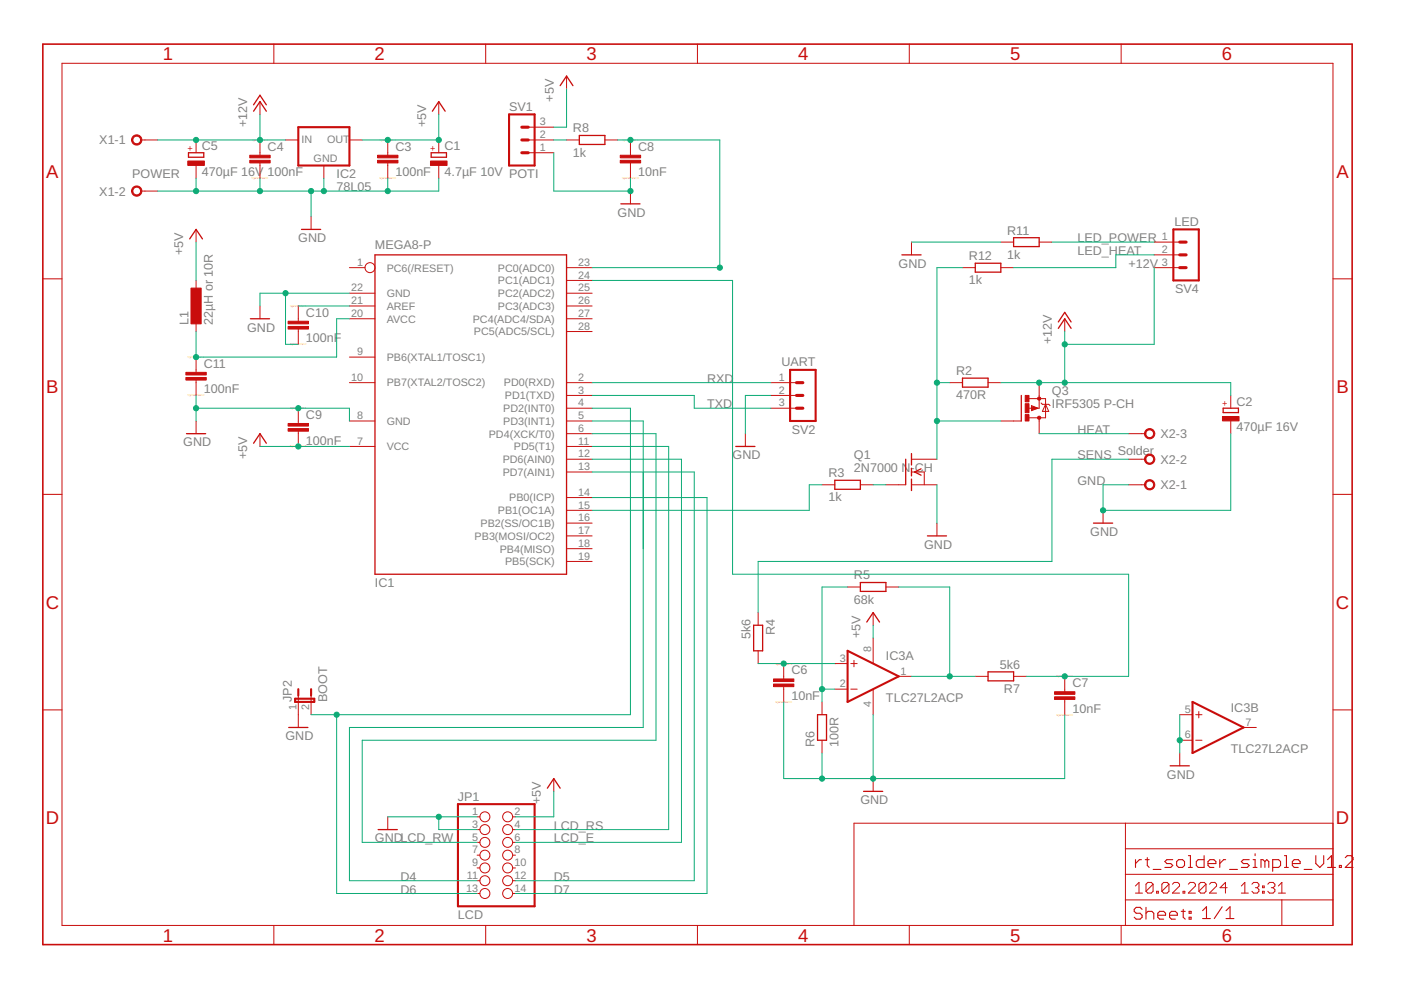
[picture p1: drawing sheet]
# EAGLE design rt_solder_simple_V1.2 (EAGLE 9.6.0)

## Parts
C1  4.7µF 10V  CPOL-EUE2.5-6  [E2,5-6]
C2  470µF 16V  CPOL-EUE3.5-10  [E3,5-10]
C3  100nF  C-EU050-035X075  [C050-035X075]
C4  100nF  C-EU050-035X075  [C050-035X075]
C5  470µF 16V  CPOL-EUE3.5-10  [E3,5-10]
C6  10nF  C-EU050-035X075  [C050-035X075]
C7  10nF  C-EU050-035X075  [C050-035X075]
C8  10nF  C-EU050-035X075  [C050-035X075]
C9  100nF  C-EU050-035X075  [C050-035X075]
C10  100nF  C-EU050-035X075  [C050-035X075]
C11  100nF  C-EU050-035X075  [C050-035X075]
IC1  MEGA8-P  [DIL28-3]
IC2  78L05  78XXS  [78XXS]
IC3  TLC27L2ACP  [DIL08]
JP1  LCD  PINHD-2X7  [2X07]
JP2  BOOT  JP1E  [JP1]
L1  22µH or 10R  L-EU0207/10  [0207/10]
Q1  2N7000 N-CH  VN2222KM  [TO237]
Q3  IRF5305 P-CH  IRF9530  [TO220BV]
R2  470R  R-EU_0207/10  [0207/10]
R3  1k  R-EU_0207/10  [0207/10]
R4  5k6  R-EU_0207/10  [0207/10]
R5  68k  R-EU_0207/10  [0207/10]
R6  100R  R-EU_0207/10  [0207/10]
R7  5k6  R-EU_0207/10  [0207/10]
R8  1k  R-EU_0207/10  [0207/10]
R11  1k  R-EU_0207/10  [0207/10]
R12  1k  R-EU_0207/10  [0207/10]
SV1  POTI  MA03-1  [MA03-1]
SV2  UART  MA03-1  [MA03-1]
SV4  LED  MA03-1  [MA03-1]
X1  POWER  W237-02P  [W237-132]
X2  Solder  W237-3E  [W237-3E]

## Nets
+5V: C1.+ C3.1 C9.2 IC1.7(VCC) IC2.OUT IC3.8(C:VDD) JP1.2 L1.1 SV1.3
+12V: C2.+ C4.1 C5.+ IC2.IN Q3.S R2.2 SV4.3 X1.1
ADC0_POT: C8.1 IC1.23(PC0(ADC0)) R8.2
ADC1_TEMP_SENS: C7.1 IC1.24(PC1(ADC1)) R7.1
ADC2_BATT: IC1.25(PC2(ADC2))
D4: IC1.5(PD3(INT1)) JP1.11
D5: IC1.13(PD7(AIN1)) JP1.12
D6: IC1.4(PD2(INT0)) JP1.13 JP2.2
D7: IC1.14(PB0(ICP)) JP1.14
GND: C1.- C2.- C3.2 C4.2 C5.- C6.2 C7.2 C8.2 C9.1 C10.2 C11.2 IC1.8(GND) IC1.22(GND) IC2.GND IC3.4(C:GND) IC3.5(B:+IN) IC3.6(B:-IN) JP1.1 JP1.3 JP2.1 Q1.3(S) R6.1 R11.1 SV1.1 SV2.2 X1.2 X2.1
HEAT: Q3.D X2.3
LCD_E: IC1.12(PD6(AIN0)) JP1.6
LCD_RS: IC1.11(PD5(T1)) JP1.4
LCD_RW: IC1.6(PD4(XCK/T0)) JP1.5
LED_HEAT: R12.2 SV4.2
LED_POWER: R11.2 SV4.1
N$3: Q1.1(D) Q3.G R2.1 R12.1
N$4: Q1.2(G) R3.2
N$5: C6.1 IC3.3(A:+IN) R4.2
N$6: IC3.2(A:-IN) R5.1 R6.2
N$8: IC3.1(A:OUT) R5.2 R7.2
N$10: IC1.15(PB1(OC1A)) R3.1
N$12: R8.1 SV1.2
N$16: C11.1 IC1.20(AVCC) L1.2
N$17: C10.1 IC1.21(AREF)
RESET: IC1.1(PC6(/RESET))
RXD: IC1.2(PD0(RXD)) SV2.1
SENS: R4.1 X2.2
TXD: IC1.3(PD1(TXD)) SV2.3
XTAL1: IC1.9(PB6(XTAL1/TOSC1))
XTAL2: IC1.10(PB7(XTAL2/TOSC2))
Unconnected: IC1.16(PB2(SS/OC1B)) IC1.17(PB3(MOSI/OC2)) IC1.18(PB4(MISO)) IC1.19(PB5(SCK)) IC1.26(PC3(ADC3)) IC1.27(PC4(ADC4/SDA)) IC1.28(PC5(ADC5/SCL)) IC3.7(B:OUT) JP1.7 JP1.8 JP1.9 JP1.10
